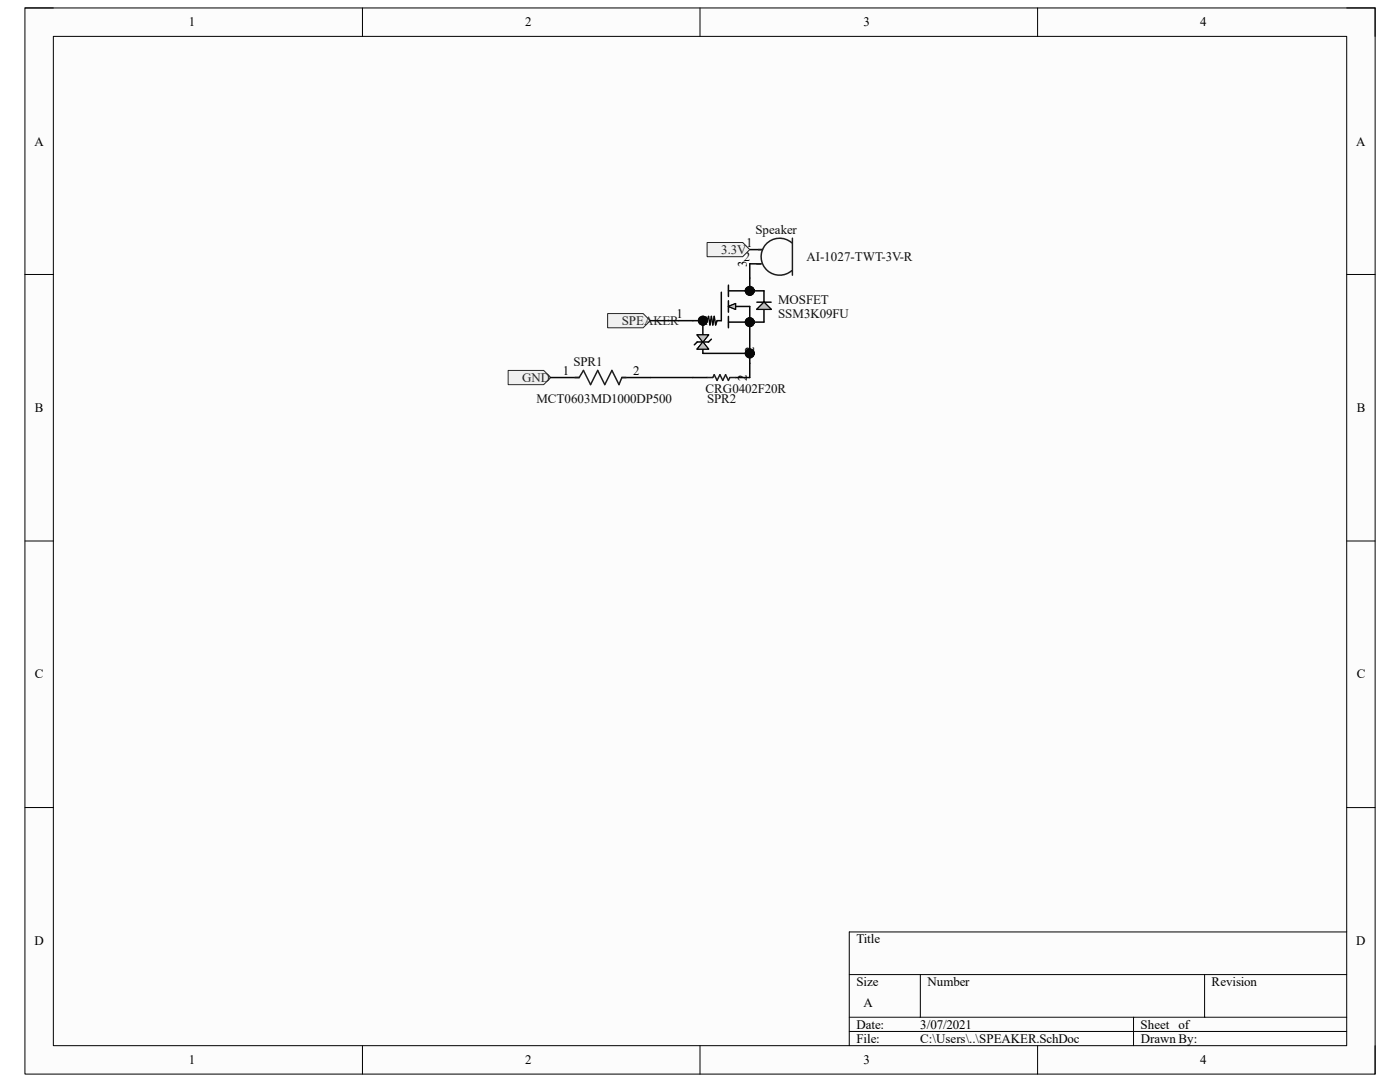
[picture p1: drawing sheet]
<svg xmlns="http://www.w3.org/2000/svg" width="279mm" height="216mm" viewBox="0 0 279 216" stroke-linecap="round" stroke-linejoin="round" font-family="sans-serif">
<path d="M5 1.6h269.4v212.7h-269.4z" fill-rule="evenodd" fill="#fcfcfc"/>
<path d="M5 1.6h269.4v212.7h-269.4z" fill="none" stroke="#000" stroke-width=".2"/>
<path d="M10.6 7.3h258.2v201.4h-258.2z" fill-rule="evenodd" fill="#fcfcfc"/>
<g fill="none" stroke="#000" stroke-width=".2">
<path d="M5 1.6h5.6M10.6 7.3h258.2v201.4h-258.2zM72.3 1.6v5.7M139.7 1.6v5.7M207.1 1.6v5.7M268.8 1.6h5.6v5.7M5 54.8h5.6M268.8 54.8h5.6M5 107.9h5.6M268.8 107.9h5.6M5 161.1h5.6M268.8 161.1h5.6"/>
<path d="M169.5 194.5h99.3M183.7 194.5v8.5M240.4 194.5v8.5M268.8 186h-99.3v22.7M72.3 208.7v5.6M139.7 208.7v5.6M169.5 203h99.3M169.5 205.8h99.3M207.1 208.7v5.6M226.2 203v5.7M274.4 208.7v5.6"/>
</g>
<path d="M101.4 73.9h7.1l1.4 1.4-1.4 1.5h-7.1z" fill-rule="evenodd" fill="#f0f0f0"/>
<path d="M101.4 73.9h7.1l1.4 1.4-1.4 1.5h-7.1z" fill="none" stroke="#262626" stroke-width=".2"/>
<path d="M121.3 62.6h7.1l1.4 1.4-1.4 1.4h-7.1z" fill-rule="evenodd" fill="#f0f0f0"/>
<path d="M121.3 62.6h7.1l1.4 1.4-1.4 1.4h-7.1z" fill="none" stroke="#262626" stroke-width=".2"/>
<path d="M149.6 49.8h2.6M149.6 52.6h2.3" fill="none" stroke="#000" stroke-width=".3"/>
<path d="M151.1 52.6h.8M151.3 49.8h.9M158 48.4a3.7 3.7 0 0 0-5.1 .3 3.7 3.7 0 0 0 0 5.1 3.7 3.7 0 0 0 5.1 .2M158.1 47.5v7.4" fill="none" stroke="#1c1c1c" stroke-width=".3"/>
<path d="M141.1 48.4h7.1l1.4 1.4-1.4 1.4h-7.1z" fill-rule="evenodd" fill="#f0f0f0"/>
<path d="M141.1 48.4h7.1l1.4 1.4-1.4 1.4h-7.1z" fill="none" stroke="#262626" stroke-width=".2"/>
<g fill="none" stroke="#000" stroke-width=".3">
<path d="M144 58.3v5.7h-.9l-.3 .8-.3-1.7-.2 1.7-.3-1.7-.3 1.7-.3-1.7-.3 .9h-5.7M145.4 56.9v2.3M145.4 58h7.1v2.3M149.6 52.6v5.4M139.1 66.8h2.3l-2.3 2.9h2.3zM140.3 64v2.8M140.3 69.7v.8h9.3M142 67.7l-.6 .5h-2.3l-.5 .6M145.4 60v2.3M145.4 63.1v2.3M145.4 61.2l1.4-.6v1.1zM146.8 61.2h2.8v14.1"/>
<path d="M151.1 60.3h2.8M152.5 61.7v2.6h-7.1M152.5 60.3l1.4 1.4h-2.8z"/>
</g>
<g fill="none" stroke="#000" stroke-width="1.4">
<circle cx="149.6" cy="58" r=".28"/>
<circle cx="140.3" cy="64" r=".28"/>
<circle cx="149.6" cy="70.5" r=".28"/>
<circle cx="149.6" cy="64.3" r=".28"/>
</g>
<path d="M139.1 66.8h2.3l-1.1 1.4 1.1 1.5h-2.3l1.2-1.5z" fill-rule="evenodd" fill="#c0c0c0"/>
<path d="M139.1 66.8h2.3l-1.1 1.4 1.1 1.5h-2.3l1.2-1.5z" fill="none" stroke="#000" stroke-width=".2"/>
<path d="M145.4 61.2l1.4-.6v1.1z" fill="#c0c0c0"/>
<path d="M145.4 61.2l1.4-.6v1.1z" fill="none" stroke="#000" stroke-width=".2"/>
<path d="M152.5 60.3l1.4 1.4h-2.8z" fill="#c0c0c0"/>
<path d="M152.5 60.3l1.4 1.4h-2.8z" fill="none" stroke="#000" stroke-width=".2"/>
<path d="M109.9 75.3h5.7M124.1 75.3h5.7M138.3 75.3h2.8M146.8 75.3h2.8" fill="none" stroke="#000" stroke-width=".3"/>
<path d="M114.7 75.3h.9l.8-1.4 1.5 2.9 1.4-2.9 1.4 2.9 1.4-2.9 1.4 2.9 .6-1.5h.9M141.1 75.3h1.2l.2-.5 .6 1.1 .6-1.1 .5 1.1 .6-1.1 .6 1.1 .3-.6h1.1" fill="none" stroke="#1c1c1c" stroke-width=".3"/>
<path d="M129.8 75.3h8.5M129.8 64h5.6" fill="none" stroke="#0e0e0e" stroke-width=".3"/>
<g font-size="2.6">
<text x="37.7" y="5.2">1</text>
<text x="104.8" y="5.2">2</text>
<text x="172.3" y="5.2">3</text>
<text x="239.5" y="5.2">4</text>
<text x="6.9" y="29">A</text>
<text x="270.7" y="29">A</text>
<text x="148.4" y="52.1">2</text>
<text x="148.9" y="49.2">1</text>
<text x="149.1" y="53.2" transform="rotate(-90 149.1 53.2)">3</text>
<text x="150.5" y="58.5" transform="rotate(-90 150.5 58.5)">3</text>
<text x="135" y="63.4">1</text>
<text x="140.3" y="64.8">1</text>
<text x="150.5" y="70.5" transform="rotate(-90 150.5 70.5)">2</text>
<text x="112.4" y="74.8">1</text>
<text x="126.4" y="74.8">2</text>
<text x="149.1" y="75.9" transform="rotate(-90 149.1 75.9)">2</text>
<text x="7" y="82.2">B</text>
<text x="270.8" y="82.2">B</text>
<text x="7" y="135.4">C</text>
<text x="270.8" y="135.4">C</text>
<text x="6.9" y="188.6">D</text>
<text x="170.9" y="188.2">Title</text>
<text x="270.7" y="188.6">D</text>
<text x="170.9" y="196.7">Size</text>
<text x="185.1" y="196.7">Number</text>
<text x="241.8" y="196.7">Revision</text>
<text x="172.3" y="201">A</text>
<text x="170.9" y="205.2">Date:</text>
<text x="170.9" y="208.1">File:</text>
<text x="183.6" y="205.2">3/07/2021</text>
<text x="183.7" y="208.1">C:\Users\..\SPEAKER.SchDoc</text>
<text x="227.6" y="205.2">Sheet of</text>
<text x="227.7" y="208.1">Drawn By:</text>
<text x="37.7" y="212.3">1</text>
<text x="104.8" y="212.3">2</text>
<text x="172.3" y="212.3">3</text>
<text x="239.5" y="212.3">4</text>
</g>
<g font-size="2.6" fill="#0e0e0e">
<text x="150.7" y="46.7">Speaker</text>
<text x="161" y="52.1">AI-1027-TWT-3V-R</text>
<text x="155.3" y="60.6">MOSFET</text>
<text x="155.3" y="63.4">SSM3K09FU</text>
<text x="114.4" y="73.1">SPR1</text>
<text x="107.1" y="80.4">MCT0603MD1000DP500</text>
<text x="140.8" y="78.4">CRG0402F20R</text>
<text x="141.1" y="80.4">SPR2</text>
</g>
<g font-size="2.6" fill="#262626">
<text x="143.9" y="50.6">3.3V</text>
<text x="124.1" y="64.8">SPEAKER</text>
<text x="104.2" y="76.2">GND</text>
</g>
</svg>
